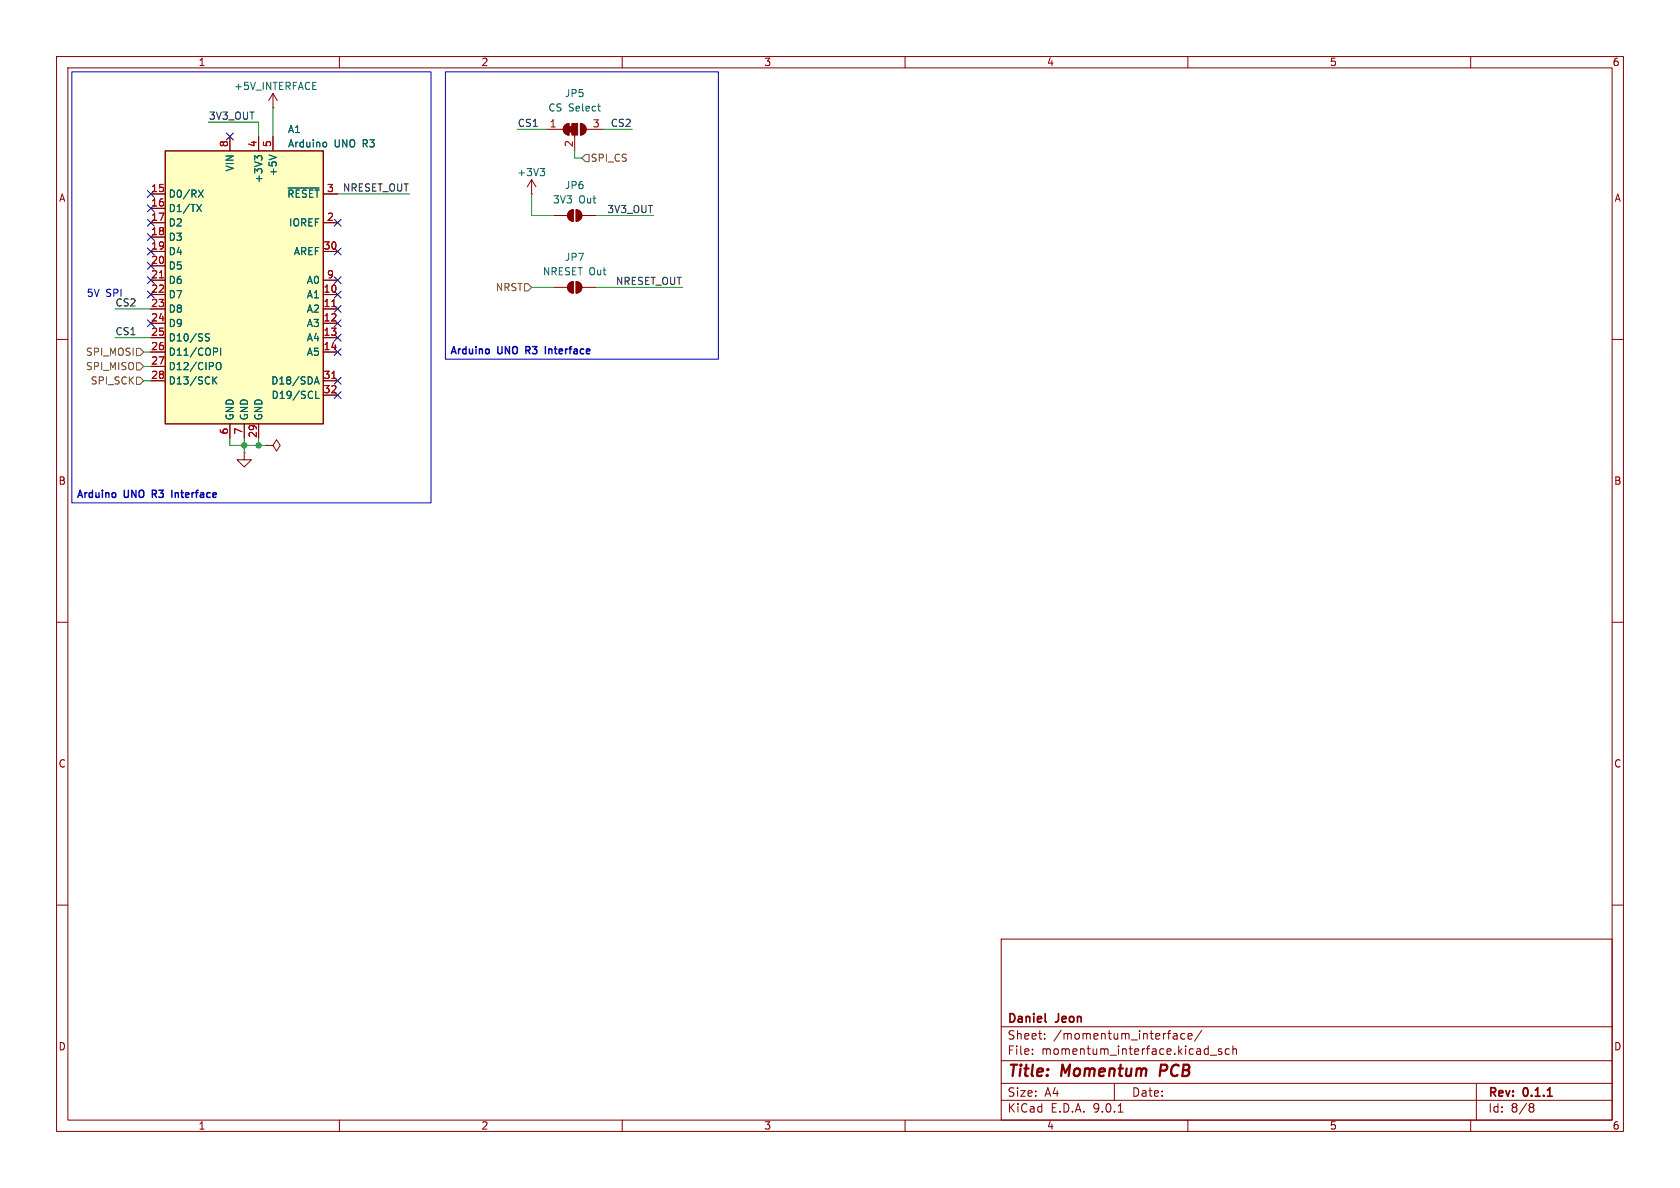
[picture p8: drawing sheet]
<svg xmlns="http://www.w3.org/2000/svg" width="297mm" height="210mm" viewBox="0 0 297 210" stroke-linecap="round" stroke-linejoin="round" font-family="sans-serif">
<g fill="none" stroke="#840000" stroke-width=".18">
<path d="M10 10h277v190h-277zM12 12h273v186h-273zM48.3 19.1h.1M48.3 16.5l-.8 1.3M48.3 16.5l.7 1.3M48.3 16.5v2.6M60 10v2M110 10v2M160 10v2M210 10v2M260 10v2M97.8 38.1h2.5"/>
<path d="M100.6 37.4l.7-.3v2a1.02 1.02 0 0 1-.9-.6 1.02 1.02 0 0 1 .2-1.1zM101.9 37.1a1.02 1.02 0 0 1 1 1 1.02 1.02 0 0 1-1 1zM102.9 38.1h2.5M10 60h2M47 78.7h1.3l.6-1 .6 1-.6 1.1-.6-1.1M47 78.7h.1M285 60h2M10 110h2M285 110h2M10 160h2M177 166h108v32h-108zM285 160h2"/>
<path d="M60 198v2M110 198v2M160 198v2M177 194.5h108M177 191.5h108M177 187.5h108M177 181.5h108M182.5 186.3v.1M182.5 185.5v.1M184.7 183.6v.1M184.7 182.8v.1M197 191.5v3"/>
<path d="M197.7 196.6h.8M207.6 182.7h.3l.2 .2v.8M208.1 183.6l-.5 .1M208.1 183.1h-.5M209.5 182.8l-.5-.1-.3 .3v.4l.2 .2h.6M210 198v2M210 183.2l.7-.1v-.3l-.5-.1-.2 .2 .1 .7h.6M212.5 182.1l-1.3 2M214 186.5h1.1M216 185.5l-.4-.1-.2 .2 .1 .2 .5 .2v.3h-.6M217.3 185.5l-.4-.1-.3 .3v.4l.1 .2h.6M218 185.5l.2-.1 .3 .1 .1 .9"/>
<path d="M218 184.9v1.5M260 198v2M261 191.5v6.5M270.6 195.1l.4 .1 .2 .2-.3 .3M270.6 195.7h.3M270.9 195.7l.2 .2 .1 .4-.2 .2-.4 .1"/>
</g>
<path d="M184.8 180.6l.2 .1M273.6 193.8h.8" fill="none" stroke="#840000" stroke-width=".3"/>
<path d="M205.3 188.2l-.3 2" fill="none" stroke="#840000" stroke-width=".4"/>
<g fill="#840000" stroke="#840000" stroke-width=".18">
<path d="M100.6 37.4l.7-.3v2a1.02 1.02 0 0 1-.9-.6 1.02 1.02 0 0 1 .2-1.1z"/>
<path d="M101.9 37.1a1.02 1.02 0 0 1 1 1 1.02 1.02 0 0 1-1 1z"/>
</g>
<path d="M29.2 26.7h27.9v48.2h-27.9z" fill="#ffffc2"/>
<path d="M29.2 26.7h27.9v48.2h-27.9z" fill="none" stroke="#840000" stroke-width=".25"/>
<g fill="none" stroke="#840000" stroke-width=".18">
<path d="M26.7 34.3h2.5M26.7 36.8h2.5M26.7 39.4h2.5M40.6 24.1v2.6M45.7 24.1v2.6M48.3 24.1v2.6M57.1 34.3h2.6M57.1 39.4h2.6M94 34.3h.1M94 31.8l-.8 1.2M94 31.8l.7 1.2M94 31.8v2.5"/>
<path d="M96.5 22.9h3.1M99.9 22.1l.7-.3v2.1a1.02 1.02 0 0 1-.9-.7 1.02 1.02 0 0 1 .2-1.1zM101.6 23.9v2.8M102.6 21.8a1.02 1.02 0 0 1 1 1.1 1.02 1.02 0 0 1-1 1zM103.6 22.9h3.1M26.7 41.9h2.5M26.7 44.5h2.5M26.7 47h2.5M26.7 49.5h2.5M26.7 52.1h2.5M26.7 54.6h2.5M26.7 57.2h2.5"/>
<path d="M26.7 59.7h2.5M57.1 44.5h2.6M57.1 49.5h2.6M57.1 52.1h2.6M57.1 54.6h2.6M57.1 57.2h2.6M57.1 59.7h2.6M97.8 50.8h2.5M100.6 50.1l.7-.3v2a1.02 1.02 0 0 1-.9-.6 1.02 1.02 0 0 1 .2-1.1zM101.9 49.8a1.02 1.02 0 0 1 1 1 1.02 1.02 0 0 1-1 1zM102.9 50.8h2.5M26.7 62.2h2.5"/>
<path d="M26.7 64.8h2.5M26.7 67.3h2.5M40.6 74.9v2.6M43.2 74.9v2.6M45.7 74.9v2.6M47 78.7h.1M57.1 62.2h2.6M57.1 67.3h2.6M57.1 69.9h2.6M43.2 80v1.3h1.2l-1.2 1.3-1.3-1.3h1.3M43.2 80h.1"/>
</g>
<g fill="none" stroke="#006464" stroke-width=".18">
<path d="M105.7 18.8h.4M105.9 19.6h.2M34.8 36.1l.8 1.3M35.1 33.6l.8 1.3M35.6 36.1l-.8 1.3M35.9 33.6l-.8 1.3M45.5 27.9l-.5-.4v.8M45.5 27.8l.3-.3h.3l.2 .3M47.6 27.4l1.2 .4M50.9 33.2h5.5M57.3 25.1l.3 .1 .1 .2v.5l-.4 .1M95.5 29.8h.8l-.4 .5"/>
<path d="M96 30.3l.3 .2v.3l-.3 .3M36.3 59.4l.7 .5-.2 .4-.5-.1M37 59.1l-.5-.1-.2 .2M37.8 67.2l.5 .7M38.2 61.5l.3 .3-.1 .3-.2 .1M38.3 64.3l.2-.2a.43 .43 0 0 1 .6 .4v.4a.43 .43 0 0 1-.3 .4 .43 .43 0 0 1-.5-.1M38.3 66.6l-.7 .7M39 61.5v1.3M55.6 67.9l.4-1.3 .4 1.3M55.7 67.5h.6M55.8 69.2v1.2h.6"/>
</g>
<path d="M28.2 49.1h.7M58.7 54.2h.7M58.7 66.9h.7" fill="none" stroke="#a90000" stroke-width=".18"/>
<g fill="#840000" stroke="#840000" stroke-width=".18">
<path d="M100.6 22.4h.5v1h-.5z"/>
<path d="M99.9 22.1l.7-.3v2.1a1.02 1.02 0 0 1-.9-.7 1.02 1.02 0 0 1 .2-1.1z"/>
<path d="M101.1 21.8h1v2.1h-1z"/>
<path d="M102.6 21.8a1.02 1.02 0 0 1 1 1.1 1.02 1.02 0 0 1-1 1z"/>
<path d="M100.6 50.1l.7-.3v2a1.02 1.02 0 0 1-.9-.6 1.02 1.02 0 0 1 .2-1.1z"/>
<path d="M101.9 49.8a1.02 1.02 0 0 1 1 1 1.02 1.02 0 0 1-1 1z"/>
</g>
<path d="M103.5 27.3h.6v1.3h-.6l-.6-.7zM92.7 50.2h.6l.7 .6-.7 .6h-.6zM24.1 61.6h.7l.6 .6-.6 .7h-.7zM24.1 64.1h.7l.6 .7-.6 .6h-.7zM24.1 66.7h.7l.6 .6-.6 .6h-.7z" fill="none" stroke="#725600" stroke-width=".18"/>
<g fill="none" stroke="#009600" stroke-width=".18">
<path d="M48.3 19.1v5M36.8 21.6h8.9v2.5M59.7 34.3h12.7M91.4 22.9h5.1M94 34.3v3.8h3.8M101.6 26.7v1.2h1.3M105.4 38.1h10.2M106.7 22.9h5.1M20.3 54.6h6.4M20.3 59.7h6.4M94 50.8h3.8M105.4 50.8h15.2"/>
<path d="M25.4 62.2h1.3M25.4 64.8h1.3M25.4 67.3h1.3M40.6 77.5v1.2h6.4M43.2 77.5v2.5M45.7 77.5v1.2"/>
</g>
<g fill="none" stroke="#000084" stroke-width=".18">
<path d="M26.1 36.2l1.2 1.2M26.1 38.8l1.2 1.2M26.1 33.7l1.2 1.2M27.3 36.2l-1.2 1.2M27.3 38.8l-1.2 1.2M27.3 33.7l-1.2 1.2M40 23.5l1.2 1.2M41.2 23.5l-1.2 1.2M59.1 38.8l1.2 1.2M60.3 38.8l-1.2 1.2M26.1 43.8l1.2 1.3M26.1 41.3l1.2 1.2"/>
<path d="M26.1 46.4l1.2 1.2M26.1 56.5l1.2 1.3M26.1 51.5l1.2 1.2M26.1 48.9l1.2 1.2M27.3 43.8l-1.2 1.3M27.3 41.3l-1.2 1.2M27.3 46.4l-1.2 1.2M27.3 56.5l-1.2 1.3M27.3 51.5l-1.2 1.2M27.3 48.9l-1.2 1.2M59.1 43.8l1.2 1.3M59.1 48.9l1.2 1.2"/>
<path d="M59.1 51.5l1.2 1.2M59.1 59.1l1.2 1.2M59.1 56.5l1.2 1.3M59.1 54l1.2 1.2M60.3 43.8l-1.2 1.3M60.3 48.9l-1.2 1.2M60.3 51.5l-1.2 1.2M60.3 59.1l-1.2 1.2M60.3 56.5l-1.2 1.3M60.3 54l-1.2 1.2M59.1 69.2l1.2 1.3M59.1 61.6l1.2 1.2"/>
<path d="M59.1 66.7l1.2 1.2M60.3 69.2l-1.2 1.3M60.3 61.6l-1.2 1.2M60.3 66.7l-1.2 1.2"/>
</g>
<g fill="none" stroke="#0000c2" stroke-width=".25">
<path d="M79.8 62.5l.4-1.2 .4 1.2M82.4 61.3v1.2M84.1 61.3v.1M88 61.3v1M88.7 61.3v1M90.1 61.3v1.2l-.8-1.2v1.2M90.7 61.4l.2-.1 .5 .1M93 61.9h.5M93.6 61.4l-.6-.1v1.2M94.1 61.3h.8l-.4 .4M96.4 61.3v1.2M98.2 61.3v1.1"/>
<path d="M101.1 61.3l-.3 .1M13.7 87.9l.5-1.2 .4 1.2M16.4 86.7v1.2M18.1 86.7v.1M22 86.7v1M22.7 86.7v1M24 86.7v1.2l-.7-1.2v1.2M24.6 86.8l.3-.1 .5 .1M26.9 87.3h.5M27.6 86.8l-.7-.1v1.2M28.1 86.7h.8l-.5 .4M30.4 86.7v1.2"/>
<path d="M32.1 86.7v1.1M35 86.7l-.3 .1"/>
</g>
<path d="M12.7 12.7h63.5v76.2h-63.5zM78.7 12.7h48.3v50.8h-48.3z" fill="none" stroke="#0000c2" stroke-width=".18"/>
<g fill="#009600" stroke="#009600" stroke-width=".18">
<circle cx="45.7" cy="78.7" r=".46"/>
<circle cx="43.2" cy="78.7" r=".46"/>
</g>
<g font-size="2.8" fill="#840000">
<text x="178" y="190.9">Title:</text>
<text x="187.7" y="190.9">Momentum</text>
<text x="205.9" y="190.9">PCB</text>
</g>
<g font-size="2.1" fill="#840000">
<text x="178" y="184">Sheet:</text>
<text x="178" y="181.2">Daniel</text>
<text x="186.2" y="184">/momentum_interface/</text>
<text x="186.7" y="181.2">Jeon</text>
<text x="178" y="186.7">File:</text>
<text x="184.1" y="186.7">momentum_interface.kicad_sch</text>
<text x="178" y="196.9">KiCad</text>
<text x="178" y="194.1">Size:</text>
<text x="184.7" y="194.1">A4</text>
<text x="185.7" y="196.9">E.D.A.</text>
<text x="193.3" y="196.9">9.0.1</text>
<text x="200" y="194.1">Date:</text>
<text x="263" y="194.3">Rev:</text>
<text x="263" y="196.9">Id:</text>
<text x="267.1" y="196.9">8/8</text>
<text x="269.4" y="194.3">0.1.1</text>
</g>
<g font-size="1.8" fill="#840000">
<text x="35" y="11.9">1</text>
<text x="85" y="11.9">2</text>
<text x="135" y="11.9">3</text>
<text x="185" y="11.9">4</text>
<text x="235" y="11.9">5</text>
<text x="285" y="11.9">6</text>
<text x="10.3" y="35.9">A</text>
<text x="285.3" y="35.9">A</text>
<text x="10.3" y="85.9">B</text>
<text x="285.3" y="85.9">B</text>
<text x="10.3" y="135.9">C</text>
<text x="285.3" y="135.9">C</text>
<text x="10.3" y="185.9">D</text>
<text x="285.3" y="185.9">D</text>
<text x="35" y="199.9">1</text>
<text x="85" y="199.9">2</text>
<text x="135" y="199.9">3</text>
<text x="185" y="199.9">4</text>
<text x="235" y="199.9">5</text>
<text x="285" y="199.9">6</text>
</g>
<g font-size="1.8" fill="#006464">
<text x="41.3" y="16.1">+5V_INTERFACE</text>
<text x="99.8" y="17.4">JP5</text>
<text x="50.8" y="23.7">A1</text>
<text x="96.8" y="19.9">CS Select</text>
<text x="50.8" y="26.3">Arduino</text>
<text x="59.1" y="26.3">UNO R3</text>
<text x="29.7" y="35.2">D0/RX</text>
<text x="41.5" y="30.4" transform="rotate(-90 41.5 30.4)">VIN</text>
<text x="46.6" y="32.5" transform="rotate(-90 46.6 32.5)">+3V3</text>
<text x="49.1" y="31.3" transform="rotate(-90 49.1 31.3)">+5V</text>
<text x="50.7" y="35.2">~{RESET}</text>
<text x="91.3" y="31.3">+3V3</text>
<text x="99.8" y="33.6">JP6</text>
<text x="29.7" y="37.7">D1/TX</text>
<text x="29.7" y="40.2">D2</text>
<text x="51" y="40.2">IOREF</text>
<text x="97.7" y="36.2">3V3</text>
<text x="102.3" y="36.2">Out</text>
<text x="29.7" y="42.8">D3</text>
<text x="29.7" y="45.3">D4</text>
<text x="29.7" y="47.9">D5</text>
<text x="51.8" y="45.3">AREF</text>
<text x="99.8" y="46.3">JP7</text>
<text x="29.7" y="50.4">D6</text>
<text x="29.7" y="52.9">D7</text>
<text x="54.1" y="50.4">A0</text>
<text x="54.1" y="52.9">A1</text>
<text x="95.9" y="48.9">NRESET Out</text>
<text x="29.7" y="55.5">D8</text>
<text x="29.7" y="58">D9</text>
<text x="54.1" y="55.5">A2</text>
<text x="54.1" y="58">A3</text>
<text x="29.7" y="60.6">D10/SS</text>
<text x="29.7" y="63.1">D11/COPI</text>
<text x="29.7" y="65.6">D12/CIPO</text>
<text x="54.1" y="60.6">A4</text>
<text x="54.1" y="63.1">A5</text>
<text x="29.7" y="68.2">D13/SCK</text>
<text x="47.9" y="68.2">D18/SDA</text>
<text x="47.9" y="70.7">D19/SCL</text>
<text x="41.5" y="74.4" transform="rotate(-90 41.5 74.4)">GND</text>
<text x="44" y="74.4" transform="rotate(-90 44 74.4)">GND</text>
<text x="46.6" y="74.4" transform="rotate(-90 46.6 74.4)">GND</text>
</g>
<g font-size="1.8" fill="#0f0f0f">
<text x="36.8" y="21.2">3V3_OUT</text>
<text x="91.4" y="22.5">CS1</text>
<text x="107.9" y="22.5">CS2</text>
<text x="60.5" y="33.9">NRESET_OUT</text>
<text x="107.3" y="37.8">3V3_OUT</text>
<text x="108.8" y="50.5">NRESET_OUT</text>
<text x="20.3" y="54.3">CS2</text>
<text x="20.3" y="59.3">CS1</text>
</g>
<g font-size="1.8" fill="#a90000">
<text x="97.1" y="22.6">1</text>
<text x="104.7" y="22.6">3</text>
<text x="40.4" y="26.1" transform="rotate(-90 40.4 26.1)">8</text>
<text x="45.5" y="26.1" transform="rotate(-90 45.5 26.1)">4</text>
<text x="48" y="26.1" transform="rotate(-90 48 26.1)">5</text>
<text x="101.3" y="26.1" transform="rotate(-90 101.3 26.1)">2</text>
<text x="26.6" y="34">15</text>
<text x="57.7" y="34">3</text>
<text x="26.6" y="36.6">16</text>
<text x="26.6" y="39.1">17</text>
<text x="26.6" y="41.7">18</text>
<text x="57.7" y="39.1">2</text>
<text x="26.6" y="44.2">19</text>
<text x="26.6" y="46.7">20</text>
<text x="57.1" y="44.2">30</text>
<text x="26.6" y="49.3">21</text>
<text x="26.6" y="51.8">22</text>
<text x="57.1" y="51.8">10</text>
<text x="57.7" y="49.3">9</text>
<text x="26.6" y="54.4">23</text>
<text x="26.6" y="56.9">24</text>
<text x="26.6" y="59.4">25</text>
<text x="57.1" y="54.4">11</text>
<text x="57.1" y="56.9">12</text>
<text x="57.1" y="59.4">13</text>
<text x="26.6" y="62">26</text>
<text x="26.6" y="64.5">27</text>
<text x="57.1" y="62">14</text>
<text x="26.6" y="67.1">28</text>
<text x="57.1" y="67.1">31</text>
<text x="57.1" y="69.6">32</text>
<text x="40.4" y="76.9" transform="rotate(-90 40.4 76.9)">6</text>
<text x="42.9" y="76.9" transform="rotate(-90 42.9 76.9)">7</text>
<text x="45.5" y="77.5" transform="rotate(-90 45.5 77.5)">29</text>
</g>
<g font-size="1.8" fill="#725600">
<text x="104.3" y="28.8">SPI_CS</text>
<text x="87.5" y="51.7">NRST</text>
<text x="15.1" y="63.1">SPI_MOSI</text>
<text x="15.1" y="65.6">SPI_MISO</text>
<text x="15.9" y="68.2">SPI_SCK</text>
</g>
<g font-size="1.8" fill="#0000c2">
<text x="15.2" y="52.7">5V</text>
<text x="18.7" y="52.7">SPI</text>
<text x="79.5" y="63.3">Arduino</text>
<text x="88.1" y="63.3">UNO</text>
<text x="93.5" y="63.3">R3</text>
<text x="97.5" y="63.3">Interface</text>
<text x="13.5" y="88.7">Arduino</text>
<text x="22" y="88.7">UNO</text>
<text x="27.5" y="88.7">R3</text>
<text x="31.4" y="88.7">Interface</text>
</g>
</svg>
